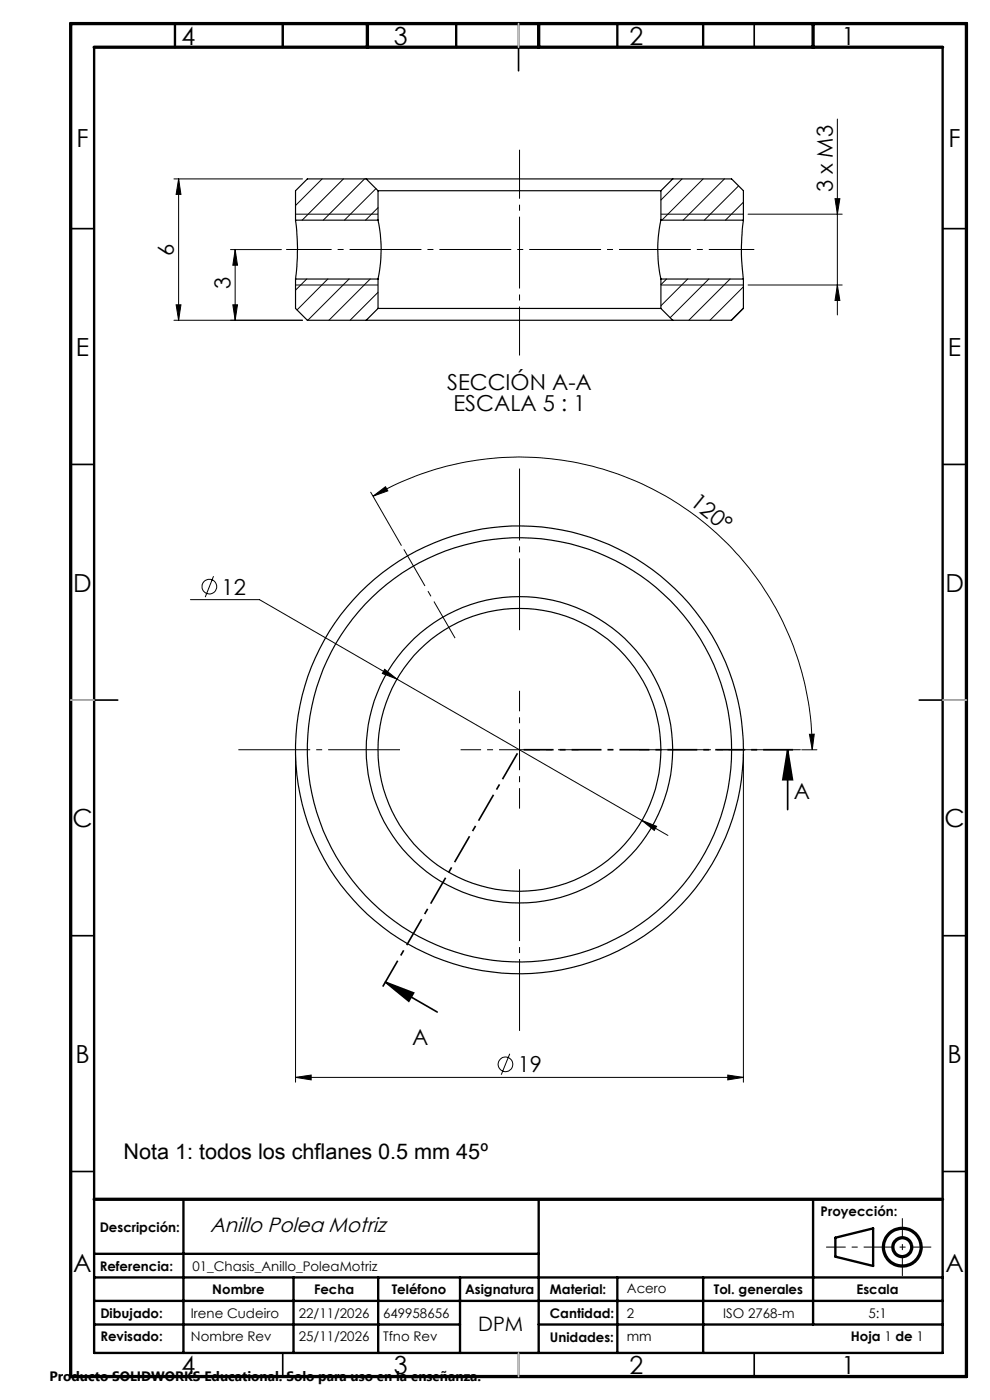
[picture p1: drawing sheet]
<svg xmlns="http://www.w3.org/2000/svg" width="210mm" height="297mm" viewBox="0 0 210 297" stroke-linecap="round" stroke-linejoin="round" font-family="sans-serif">
<g fill="none" stroke="#000" stroke-width=".25">
<path d="M77.7 38h65M77.7 38h-12.5l-2.5 2.5v6.2M77.7 38l2.5 2.5M142.7 38h12.5l2.5 2.5v6.2M142.7 38l-2.5 2.5M62.7 46.7a46.1 46.1 0 0 1 0 12.5M62.7 46.7h17.5M62.7 59.2h17.5M62.7 59.2v6.2l2.5 2.5h12.5M80.2 46.7a29.4 29.4 0 0 1 0 12.5M80.2 40.5h60M80.2 40.5v6.2"/>
<path d="M80.2 59.2v6.2M140.2 46.7a29.4 29.4 0 0 0 0 12.5M140.2 40.5v6.2M140.2 59.2v6.2M140.2 46.7h17.5M140.2 59.2h17.5M157.7 46.7a46.3 46.3 0 0 0 0 12.5M157.7 59.2v6.2l-2.5 2.5h-12.5M77.7 67.9h65M80.2 65.4h60M80.2 65.4l-2.5 2.5M140.2 65.4l2.5 2.5"/>
<circle cx="110.2" cy="159.1" r="45"/>
<circle cx="110.2" cy="159.1" r="47.5"/>
<circle cx="110.2" cy="159.1" r="30"/>
<circle cx="110.2" cy="159.1" r="32.5"/>
</g>
<g fill="none" stroke="#000" stroke-width=".21">
<path d="M36.9 38h27.3M37.9 38l.5 3.2h-1zM37.9 38v29.9M68.3 38l-5.6 5.6M72.8 38l-8.7 8.7M77.3 38l-8.7 8.7M144.7 38l-4.5 4.4M149.2 38l-8.8 8.7M153.7 38l-8.8 8.7M156.7 39.4l-7.3 7.3M177.6 25.3v41.5M48.9 52.9h10.8"/>
<path d="M49.9 52.9l.5 3.4h-1zM49.9 52.9v15M62.7 45.4h17.5M65.1 59.2l-2.4 2.4M69.5 59.2l-6.5 6.6M74 59.2l-8.7 8.7M78.5 59.2l-8.7 8.7M79.8 40l-6.7 6.7M80.2 44.1l-2.7 2.6M140.2 45.4h17.5M141.4 59.2l-1.2 1.2M145.9 59.2l-5.7 5.7"/>
<path d="M150.4 59.2l-8.3 8.2M154.9 59.2l-8.8 8.7M157.7 42.9l-3.8 3.8M158.7 45.4h19.9M177.1 42.2h1.1l-.6 3.2zM36.9 67.9h27.3M37.4 64.7h1l-.5 3.2zM49.4 64.7h1l-.5 3.2zM62.7 60.5h17.5M80.2 62l-5.9 5.9M140.2 60.5h17.5M157.7 60.9l-7.1 7"/>
<path d="M157.7 65.3l-2.6 2.6M158.7 60.5h19.9M177.6 60.5l.6 3.2h-1.1zM78.6 104.4l6.5 11.3M79.1 105.3l2.7-2 .5 .8zM79.1 105.3a62.1 62.1 0 0 1 93.2 53.8M40.4 127.2h14.6l29.2 16.9M45.3 122.2l-1.8 4.5M81.6 142l2.6 2.1-3.1-1.2zM84.2 144.1l57.5 33.1M170.1 159.1h3.2M171.7 155.8l1-.1-.4 3.4z"/>
<path d="M62.7 160.1v69.5M136.2 174.1l3.1 1.2-.5 .9zM157.7 160.1v69.5M62.7 228.6l3.3-.5v1zM62.7 228.6h95M108.1 223.6l-1.8 4.4M154.4 228.1l3.3 .5-3.3 .5z"/>
<circle cx="44.4" cy="124.4" r="1.55"/>
<circle cx="107.2" cy="225.8" r="1.56"/>
</g>
<g fill="none" stroke="#000" stroke-width=".7" stroke-linecap="butt">
<circle cx="191.4" cy="264.6" r="4"/>
<circle cx="191.4" cy="264.6" r="2"/>
</g>
<path d="M197.5 264.6h-22.3" fill="none" stroke="#000" stroke-width=".21" stroke-dasharray="6.3 1.3 1.3 1.3" stroke-dashoffset="2.2" stroke-linecap="butt"/>
<path d="M191.4 258.4v12.3" fill="none" stroke="#000" stroke-width=".21" stroke-dasharray="6.3 1.3 1.3 1.3" stroke-dashoffset="2.1" stroke-linecap="butt"/>
<g fill="none" stroke="#000" stroke-width=".35">
<path d="M60 5v5M110 5v10M160 5v5M15 48.5h5M200 48.5h5M15 98.5h5M200 98.5h5M15 148.5h10M167.1 159.1l1 6.3h-2zM167.1 159.1v12.7M195 148.5h10M15 198.5h5"/>
<path d="M200 198.5h5M81.7 208.3l6 2.3-1 1.8zM81.7 208.3l11 6.4M15 248.5h5M200 248.5h5M60 287v5M110 287v5M160 287v5"/>
</g>
<g fill="none" stroke="#000" stroke-width=".5">
<path d="M20 10v277h180v-277M37.1 5v5M60 5v5M96.8 5v5M131 5v5M149.2 5v5M38.9 254.4v32.6M114.3 254.4v32.6M172.5 254.4v26.6M20 266h94.3M20 271h180M20 276h180"/>
<path d="M62.3 271v16M80.2 271v16M97.6 271v16M131 271v16M149.2 271v16M177.2 262.6l8-2v8l-8-2zM20 281h77.6M114.3 281h85.7"/>
</g>
<path d="M15 5h190v287h-190zM20 10h180M77.9 5v5M114.3 5v5M172.5 5v5M20 254.4h180" fill="none" stroke="#000" stroke-width=".7"/>
<path d="M110 5v5M15 148.5h5M200 148.5h5M110 287v5" fill="none" stroke="#c0c0c0" stroke-width=".35"/>
<g fill="#000">
<path d="M37.9 38l.5 3.2h-1zM49.9 52.9l.5 3.4h-1zM177.1 42.2h1.1l-.6 3.2zM37.4 64.7h1l-.5 3.2zM49.4 64.7h1l-.5 3.2zM177.6 60.5l.6 3.2h-1.1zM79.1 105.3l2.7-2 .5 .8zM81.6 142l2.6 2.1-3.1-1.2zM167.1 159.1l1 6.3h-2zM171.7 155.8l1-.1-.4 3.4zM136.2 174.1l3.1 1.2-.5 .9zM81.7 208.3l6 2.3-1 1.8z"/>
<path d="M62.7 228.6l3.3-.5v1zM154.4 228.1l3.3 .5-3.3 .5z"/>
</g>
<path d="M96.5 135.4l-10.8-18.9" fill="none" stroke="#000" stroke-width=".21" stroke-dasharray="15.2 1.3 1.3 1.3" stroke-dashoffset="6.3" stroke-linecap="butt"/>
<path d="M110.2 159.1h-12.5M110.2 159.1v12.5M110.2 159.1h12.5M110.2 159.1v-12.5" fill="none" stroke="#000" stroke-width=".21" stroke-dasharray="15.2 1.3 1.3 1.3" stroke-dashoffset="10.9" stroke-linecap="butt"/>
<path d="M110.2 134.1v-35M85.2 159.1h-35M135.2 159.1h35M110.2 184.1v35" fill="none" stroke="#000" stroke-width=".21" stroke-dasharray="15.2 1.3 1.3 1.3" stroke-dashoffset="-.4" stroke-linecap="butt"/>
<path d="M110.2 159.1h58.9M110.2 159.1l-29.4 51" fill="none" stroke="#000" stroke-width=".35" stroke-dasharray="6.3 1.3 1.3 1.3" stroke-dashoffset="-.9" stroke-linecap="butt"/>
<path d="M160 52.9h-99.3" fill="none" stroke="#000" stroke-width=".21" stroke-dasharray="15.2 1.3 1.3 1.3" stroke-dashoffset="5.6" stroke-linecap="butt"/>
<path d="M110.2 75.4v-43.6" fill="none" stroke="#000" stroke-width=".21" stroke-dasharray="15.2 1.3 1.3 1.3" stroke-dashoffset="4.8" stroke-linecap="butt"/>
<g font-size="5.3">
<text x="38.5" y="9.5">4</text>
<text x="83.5" y="9.5">3</text>
<text x="133.5" y="9.5">2</text>
<text x="178.5" y="9.5">1</text>
<text x="16.2" y="31.3">F</text>
<text x="201.2" y="31.3">F</text>
<text x="16.1" y="75.5">E</text>
<text x="201.1" y="75.5">E</text>
<text x="15.5" y="125.5">D</text>
<text x="200.5" y="125.5">D</text>
<text x="15.4" y="175.5">C</text>
<text x="200.4" y="175.5">C</text>
<text x="16" y="225.5">B</text>
<text x="201" y="225.5">B</text>
<text x="15.5" y="269.8">A</text>
<text x="200.5" y="269.8">A</text>
<text x="38.5" y="291.5">4</text>
<text x="83.5" y="291.5">3</text>
<text x="133.5" y="291.5">2</text>
<text x="178.5" y="291.5">1</text>
</g>
<g font-size="4.7">
<text x="176.6" y="40.8" transform="rotate(-90 176.6 40.8)">3 x M3</text>
<text x="36.9" y="54.3" transform="rotate(-90 36.9 54.3)">6</text>
<text x="48.9" y="61.4" transform="rotate(-90 48.9 61.4)">3</text>
<text x="94.8" y="82.7">SECCIÓN A-A</text>
<text x="96.2" y="87.2">ESCALA 5 : 1</text>
<text x="146.2" y="107" transform="rotate(39 146.2 107)">120°</text>
<text x="47" y="126.1">12</text>
<text x="168.4" y="169.5">A</text>
<text x="87.4" y="221.7">A</text>
<text x="109.8" y="227.5">19</text>
</g>
<text font-size="4.6" x="26.2" y="245.8">Nota 1: todos los chflanes 0.5 mm 45º</text>
<text font-size="4.4" x="44.6" y="261.3">Anillo Polea Motriz</text>
<text font-size="4.2" x="101.4" y="282.3">DPM</text>
<text font-size="2.9" x="10.5" y="292.9">Producto SOLIDWORKS Educational. Solo para uso en la enseñanza.</text>
<g font-size="2.8">
<text x="21.1" y="261.3">Descripción:</text>
<text x="174.1" y="258">Proyección:</text>
<text x="21.1" y="269.7">Referencia:</text>
<text x="40.8" y="269.7">01_Chasis_Anillo_PoleaMotriz</text>
<text x="45" y="274.5">Nombre</text>
<text x="66.6" y="274.5">Fecha</text>
<text x="83.1" y="274.5">Teléfono</text>
<text x="98.6" y="274.5">Asignatura</text>
<text x="116.7" y="274.5">Material:</text>
<text x="133" y="274.4">Acero</text>
<text x="151.4" y="274.5">Tol. generales</text>
<text x="181.7" y="274.5">Escala</text>
<text x="21.3" y="279.7">Dibujado:</text>
<text x="40.5" y="279.7">Irene Cudeiro</text>
<text x="63.4" y="279.7">22/11/2026</text>
<text x="81.3" y="279.7">649958656</text>
<text x="116.7" y="279.7">Cantidad:</text>
<text x="133" y="279.6">2</text>
<text x="153.4" y="279.7">ISO 2768-m</text>
<text x="184.2" y="279.7">5:1</text>
<text x="21.3" y="284.6">Revisado:</text>
<text x="40.5" y="284.6">Nombre Rev</text>
<text x="63.4" y="284.6">25/11/2026</text>
<text x="81.3" y="284.6">Tfno Rev</text>
<text x="116.7" y="284.6">Unidades:</text>
<text x="133" y="284.5">mm</text>
<text x="180.5" y="284.5">Hoja 1 de 1</text>
</g>
</svg>
